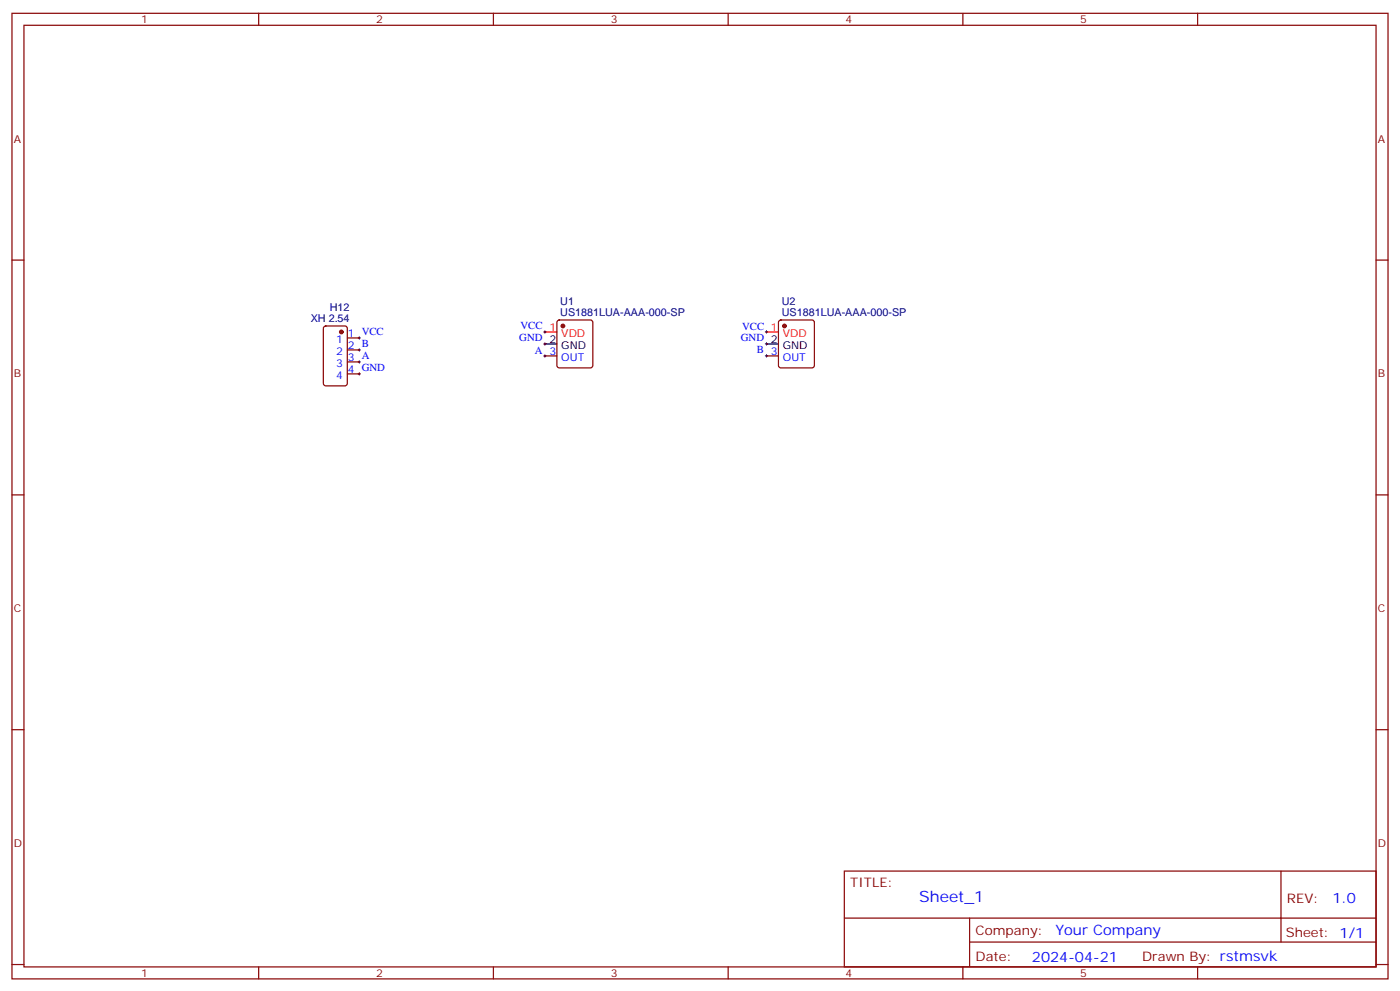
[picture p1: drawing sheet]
<svg xmlns="http://www.w3.org/2000/svg" width="412mm" height="292mm" viewBox="0 0 412 292" stroke-linecap="round" stroke-linejoin="round" font-family="sans-serif">
<g fill="none" stroke="#870000" stroke-width=".35">
<path d="M3.5 3.9h405.4v284.4h-405.4zM7.1 7.4h398.2v277.3h-398.2zM76.2 3.9v3.5M145.3 3.9v3.5M214.5 3.9v3.5M283.6 3.9v3.5M352.8 3.9v3.5M3.5 76.6h3.6M405.3 76.6h3.6M95.5 96.2l.5-.2h5.6l.7 .4v16.5l-.5 .7h-5.8l-.7-.4-.1-16.5zM102.3 99.5h3.5M164.3 94.4l.4-.2h9.2l.5 .2 .2 .5v12.7l-.2 .5-.5 .2h-9.2l-.5-.2-.2-.5v-12.7z"/>
<path d="M229.5 94.4l.5-.2h9.2l.5 .2 .2 .5v12.7l-.2 .5-.5 .2h-9.2l-.5-.2-.2-.5v-12.7zM102.3 103h3.5M102.3 106.6h3.5M102.3 110.1h3.5M160.5 104.8h3.5M225.8 104.8h3.5M3.5 145.7h3.6M405.3 145.7h3.6M3.5 214.9h3.6M405.3 214.9h3.6M248.7 256.5h156.6v28.2h-156.6zM377.3 256.5v20.9"/>
<path d="M248.7 270.4h156.5M285.6 277.4h119.6M285.6 270.4v14.1M3.5 284h3.6M76.2 284.7v3.6M145.3 284.7v3.6M214.5 284.7v3.6M283.6 284.7v3.6M352.8 284.7v3.6M405.3 284h3.6"/>
</g>
<path d="M160.5 101.3h3.5M225.8 101.3h3.5" fill="none" stroke="#000" stroke-width=".35"/>
<path d="M160.5 97.8h3.5M225.8 97.8h3.5" fill="none" stroke="#f00" stroke-width=".35"/>
<g fill="#870000" stroke="#870000" stroke-width=".35">
<circle cx="165.8" cy="96" r=".53"/>
<circle cx="231.1" cy="96" r=".53"/>
<circle cx="100.5" cy="97.8" r=".53"/>
</g>
<g fill="none" stroke="#000" stroke-width=".29">
<path d="M105.5 99.5h.7M105.8 99.2v.7M160.2 97.8h.7M160.5 97.4v.7M225.4 97.8h.7M225.8 97.4v.7M105.5 110.1h.7M105.5 103h.7M105.5 106.6h.7M105.8 102.7v.7M105.8 106.2v.7M105.8 109.7v.8"/>
<path d="M160.2 101.3h.7M160.2 104.8h.7M160.5 100.9v.7M160.5 104.5v.7M225.4 101.3h.7M225.4 104.8h.7M225.8 100.9v.7M225.8 104.5v.7"/>
</g>
<text font-size="4.6" fill="#00f" x="270.8" y="265.5">Sheet_1</text>
<g font-size="4.2" fill="#00f">
<text x="392.5" y="265.8">1.0</text>
<text x="310.9" y="275.3">Your Company</text>
<text x="304" y="283.1">2024-04-21</text>
</g>
<g font-size="3.9" fill="#800">
<text x="250.5" y="261.1">TITLE:</text>
<text x="379.1" y="265.8">REV:</text>
<text x="287.4" y="275.3">Company:</text>
<text x="378.7" y="275.9">Sheet: 1/1</text>
<text x="287.4" y="283">Date:</text>
<text x="336.4" y="283.1">Drawn By: rstmsvk</text>
</g>
<g font-size="3.2" fill="#800">
<text x="41.6" y="6.9">1</text>
<text x="110.8" y="6.9">2</text>
<text x="179.9" y="6.9">3</text>
<text x="249.1" y="6.9">4</text>
<text x="318.2" y="6.9">5</text>
<text x="4.1" y="42">A</text>
<text x="405.9" y="42">A</text>
<text x="4.1" y="111.2">B</text>
<text x="405.9" y="111.2">B</text>
<text x="4.1" y="180.3">C</text>
<text x="405.9" y="180.3">C</text>
<text x="4.1" y="249.4">D</text>
<text x="405.9" y="249.4">D</text>
<text x="41.6" y="287.7">1</text>
<text x="110.8" y="287.7">2</text>
<text x="179.9" y="287.7">3</text>
<text x="249.1" y="287.7">4</text>
<text x="318.2" y="287.7">5</text>
</g>
<g font-size="3.2" fill="#000080">
<text x="165" y="89.9">U1</text>
<text x="230.3" y="89.9">U2</text>
<text x="91.5" y="94.9">XH 2.54</text>
<text x="97.2" y="91.7">H12</text>
<text x="165" y="93.2">US1881LUA-AAA-000-SP</text>
<text x="230.3" y="93.2">US1881LUA-AAA-000-SP</text>
</g>
<g font-size="3.2" fill="#00f">
<text x="99" y="100.9">1</text>
<text x="102.5" y="99.2">1 VCC</text>
<text x="153" y="100.4">GND 2</text>
<text x="153.3" y="96.9">VCC 1</text>
<text x="218.2" y="100.4">GND 2</text>
<text x="218.6" y="97.1">VCC 1</text>
<text x="99" y="104.5">2</text>
<text x="99" y="108">3</text>
<text x="102.5" y="102.7">2 B</text>
<text x="102.5" y="106.2">3 A</text>
<text x="157.5" y="104.2">A 3</text>
<text x="165.3" y="106.2">OUT</text>
<text x="223" y="103.9">B 3</text>
<text x="230.6" y="106.2">OUT</text>
<text x="99" y="111.5">4</text>
<text x="102.5" y="109.7">4 GND</text>
</g>
<g font-size="3.2" fill="#f00">
<text x="165.3" y="99.2">VDD</text>
<text x="230.6" y="99.2">VDD</text>
</g>
<g font-size="3.2">
<text x="165.3" y="102.7">GND</text>
<text x="230.6" y="102.7">GND</text>
</g>
</svg>
